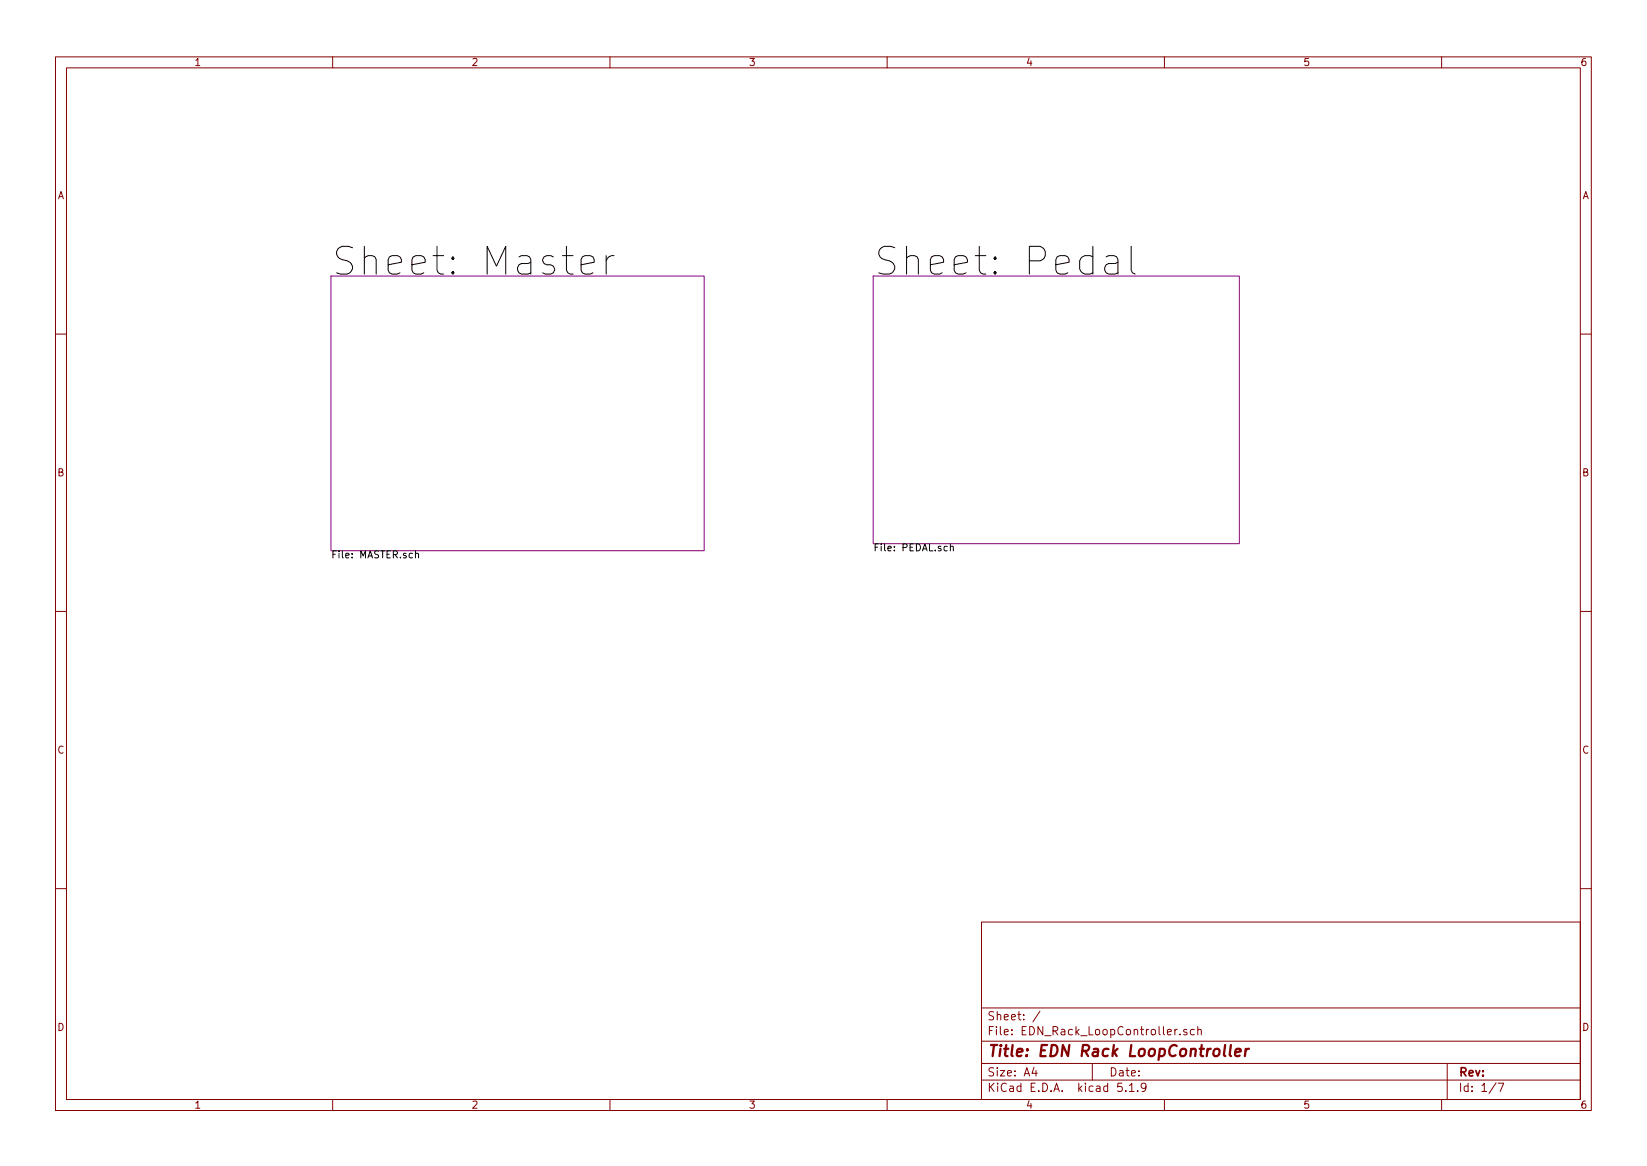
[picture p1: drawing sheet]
<svg xmlns="http://www.w3.org/2000/svg" width="297mm" height="210mm" viewBox="0 0 297 210" stroke-linecap="round" stroke-linejoin="round" font-family="sans-serif">
<g fill="none" stroke="#840000" stroke-width=".18">
<path d="M10 10.3h277v189.9h-277zM12 12.2h273v186.1h-273zM60 10.3v1.9M110 10.3v1.9M160 10.3v1.9M210 10.3v1.9M260 10.3v1.9M10 60.2h2M285 60.2h2M10 110.3h2M285 110.3h2M10 160.2h2"/>
<path d="M177 166.3h108v32h-108zM285 160.2h2M60 198.3v1.9M110 198.3v1.9M160 198.3v1.9M177 194.8h108M177 191.8h108M177 187.8h108M177 181.8h108M186.5 192.5l-.4 1h1M186.8 193v1M187.6 182.3l-1.3 2"/>
<path d="M197 191.8v3M202.3 195.3h-.7l-.1 .7 .3-.1 .5 .1 .1 .2-.1 .5-.2 .1-.6-.1M203 196.7v.1M203.7 195.8l.4-.5v1.5M203.7 196.8h.8M205.2 196.7v.1M206.7 196l-.3 .3-.4-.1-.2-.2v-.4l.2-.2 .4-.1 .2 .2a1.19 1.19 0 0 1-.2 1.2l-.4 .1M210 198.3v1.9M212.3 185.6l-.4 .3M212.8 186.5v.1M214 185.7l-.3-.1-.2 .2v.2l.5 .2v.3h-.5M215.4 185.7l-.4-.1-.3 .3 .1 .6h.6"/>
<path d="M216 185.7l.3-.1 .3 .1 .1 .9M216 185.1v1.5M260 198.3v1.9M261 191.8v6.5M269.8 195.2l-1.2 2M270.2 195.3h1l-.6 1.5"/>
</g>
<path d="M222 188.4l-.2 1.8 .2 .2M222.8 189.8l1-.2-.1-.4-.5-.1-.4 .3v.9l.2 .1 .6-.1M224.7 189.1l-.2 1.3M225.2 189.1a.54 .54 0 0 0-.6 .4" fill="none" stroke="#840000" stroke-width=".41"/>
<path d="M59.7 49.8h67.3v49.5h-67.3zM157.5 49.8h66v48.2h-66z" fill="none" stroke="#840084" stroke-width=".18"/>
<path d="M104.8 47.7l2.4-.4v-.5l-.3-.5-.4-.2h-1l-.5 .2-.2 .5v1.9l.2 .5 .5 .2h1l.4-.2M109.3 46.1v3.3M110.7 46.1a1.27 1.27 0 0 0-1.4 .9M199.5 46.3l.4-.2h1l.5 .2 .2 .5v2.6M201.6 47.3l-.5 .2h-1.2a.98 .98 0 0 0-.7 1 .98 .98 0 0 0 .7 .9h1.2l.5-.2M204 44.4v4.3l.2 .5 .5 .2M74.9 99.9l.2-.1h.3l.1 .8M74.9 99.3v1.3M171.4 98.6l.2-.1h.3v.8M171.4 98.1v1.2" fill="none" stroke="#000" stroke-width=".18"/>
<g font-size="7">
<text x="59.7" y="49.7">Sheet: Master</text>
<text x="157.5" y="49.7">Sheet: Pedal</text>
</g>
<text font-size="2.8" fill="#840000" x="178" y="190.5">Title: EDN Rack LoopController</text>
<g font-size="2.1" fill="#840000">
<text x="178" y="184">Sheet: /</text>
<text x="178" y="186.7">File: EDN_Rack_LoopController.sch</text>
<text x="178" y="196.9">KiCad E.D.A. kicad 5.1.9</text>
<text x="178" y="194.1">Size: A4</text>
<text x="200" y="194.1">Date:</text>
<text x="263" y="194.1">Rev:</text>
<text x="263" y="196.9">Id: 1/7</text>
</g>
<g font-size="1.8" fill="#840000">
<text x="35" y="11.9">1</text>
<text x="85" y="11.9">2</text>
<text x="135" y="11.9">3</text>
<text x="185" y="11.9">4</text>
<text x="235" y="11.9">5</text>
<text x="285" y="11.9">6</text>
<text x="10.4" y="35.9">A</text>
<text x="285.4" y="35.9">A</text>
<text x="10.4" y="85.9">B</text>
<text x="285.4" y="85.9">B</text>
<text x="10.4" y="135.9">C</text>
<text x="285.4" y="135.9">C</text>
<text x="10.4" y="185.9">D</text>
<text x="285.4" y="185.9">D</text>
<text x="35" y="199.9">1</text>
<text x="85" y="199.9">2</text>
<text x="135" y="199.9">3</text>
<text x="185" y="199.9">4</text>
<text x="235" y="199.9">5</text>
<text x="285" y="199.9">6</text>
</g>
<g font-size="1.8">
<text x="59.7" y="100.7">File: MASTER.sch</text>
<text x="157.5" y="99.4">File: PEDAL.sch</text>
</g>
</svg>
